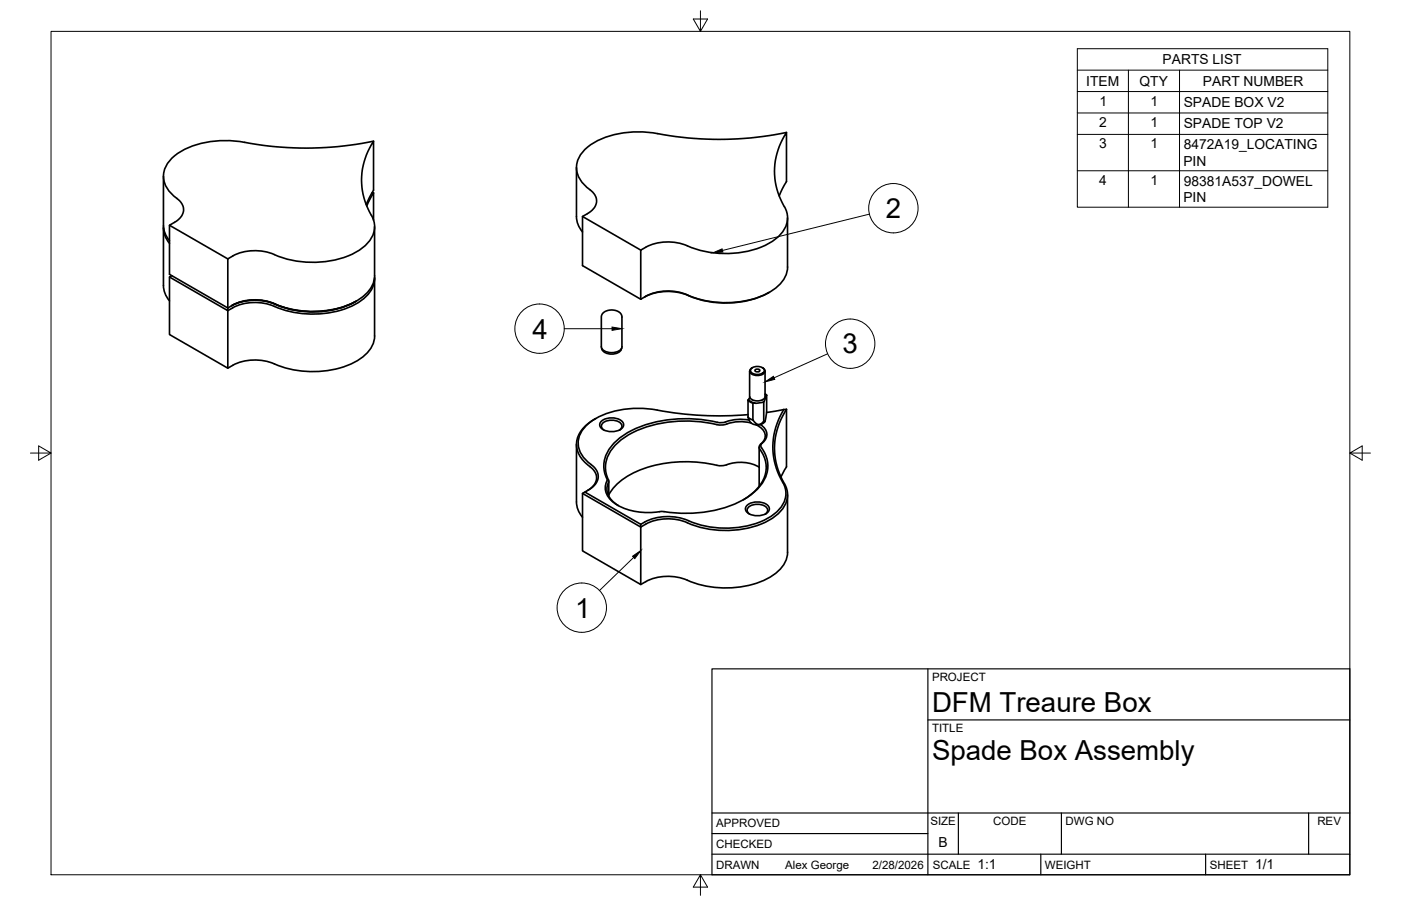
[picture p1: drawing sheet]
<svg xmlns="http://www.w3.org/2000/svg" width="432mm" height="279mm" viewBox="0 0 432 279" stroke-linecap="round" stroke-linejoin="round" font-family="sans-serif">
<!-- layer: Visible -->
<g fill="none" stroke="#000" stroke-width=".51">
<path d="M50.4 54.4v15.8l.6 2 1.2 2M115.1 59.5l-.5 .1M115.1 59.5l-2.1 4M115.1 43.5a103.3 103.3 0 0 1-41.3 .1 27.3 27.3 0 0 0-20 4.4 7.4 7.4 0 0 0-.4 12.3 5.9 5.9 0 0 1 3.2 4.2 4.7 4.7 0 0 1-2.8 4.1l-1.6 .9v15.1l18 10.4M115.1 59.5v8.4M177.7 51.7v15.8l.6 2.1 1.2 1.9M242.4 40.9a103.2 103.2 0 0 1-41.3 .1 27.3 27.3 0 0 0-20 4.4 7.4 7.4 0 0 0-.4 12.2 5.9 5.9 0 0 1 3.2 4.2 4.7 4.7 0 0 1-2.8 4.1l-1.6 .9v15.1l18 10.4M50.4 70.3v18.4l.6 2.1 1.2 2M50.4 69.9a7.3 7.3 0 0 0 1.8 5.1M52.2 69.5l18 10.3M71.7 79l-1.5 .8v15.2M84.6 78.5a15.3 15.3 0 0 0-12.9 .4"/>
<path d="M112.9 63.1l2.2-4.4v-15.2a21.5 21.5 0 0 0-.1 24 7.3 7.3 0 0 1-2.5 8.3 26 26 0 0 1-19.1 5l-4.6-.8-4.2-1.5M115.4 69.9v15.1M179.5 66.8l18 10.3M211.9 75.8a15.3 15.3 0 0 0-14.4 1.3v15.2M240.2 60.4l2.2-4.4v-15.1a21.2 21.2 0 0 0-.7 22.9M241.8 63.7a7.1 7.1 0 0 1-2 9.4 26 26 0 0 1-19.1 5l-4.6-.8-4.3-1.5M242.7 67.2v15.1a10.1 10.1 0 0 1-6.6 8.4 30.5 30.5 0 0 1-24.3 .3M52.2 85.4v17.8l18 10.3v-17.7a15.2 15.2 0 0 1 14.4-1.3M53 85l-.8 .4 18 10.4v-.8M84.6 93.7a15.3 15.3 0 0 0-14.4 1.3M109.9 92.8a29.4 29.4 0 0 1-26.1 .6 16.2 16.2 0 0 0-12.4 .9M115.4 85.9v17.7"/>
<path d="M115.5 85.4a8.9 8.9 0 0 1-5.1 7.9 30 30 0 0 1-25.8 1.2M115.5 85a10.1 10.1 0 0 1-6.6 8.4 30.5 30.5 0 0 1-24.3 .3M185.9 96.5l1.4-.7 1.4-.2 1.6 .3 1.2 1 .2 .7v9.3a3.2 3.2 0 0 1-3.9 1.8l-.7-.1a2.18 2.18 0 0 1-1.8-1.7v-9.3zM211.9 91a15.2 15.2 0 0 0-14.4 1.3M212.2 91.1a16.1 16.1 0 0 0-13.5 .5M237.1 90.1a29.1 29.1 0 0 1-24.9 1M84.6 112.2a15.3 15.3 0 0 0-14.4 1.3M115.5 103.6a10.1 10.1 0 0 1-6.6 8.3 30.5 30.5 0 0 1-24.3 .3M185.4 107.3l.2 .5M185.6 107.8a3.8 3.8 0 0 0 5.9 0M191.6 107.3l-.2 .5M231 114.4v7.9"/>
<path d="M231.5 113.7a2.83 2.83 0 0 1 4.1 .4 1.92 1.92 0 0 1-2.7 1.3 1.23 1.23 0 0 1-1.3-.4 1.23 1.23 0 0 1-.1-1.3zM231.9 113.4l-.2 .1M232.7 114.1l.7-.3 .8 .3a.79 .79 0 0 1-.8 .6 .79 .79 0 0 1-.7-.6zM234.9 113.4a1.13 1.13 0 0 1 .9 1.3 1.13 1.13 0 0 1-1.2 .9 2.67 2.67 0 0 1-3.5-1.2l.7-.9M235.8 114.4v7.9a2.76 2.76 0 0 1-4 .9l-.7-.9M177.7 137.1v18.4l.6 2 1.2 2M183.6 129.1a10.2 10.2 0 0 0-5.9 7.3 8.9 8.9 0 0 0 4.5 7.9 3.9 3.9 0 0 1-.6 6.7l-.5 .3M185.4 129.9a5.2 5.2 0 0 1 6.6 .4 1.79 1.79 0 0 1-1.4 2.5 5.2 5.2 0 0 1-5.6-1.1 1.39 1.39 0 0 1 .4-1.8zM186.1 132.6a1.35 1.35 0 0 1-.8-1.3 1.35 1.35 0 0 1 1-1.2 4.5 4.5 0 0 1 5.3 .8 1.29 1.29 0 0 1-.7 1.7M230.5 128.7l.6 1.3 1.1 .8 1.9 .2 1.1-.4 .5-.6M230.5 123.5v5.2M230.6 123.5l1.5 .8"/>
<path d="M230.6 128.6l1.5 .9M230.6 127.9a112.8 112.8 0 0 1-31.2-1.9 26.2 26.2 0 0 0-17.9 4.5 7.2 7.2 0 0 0-.4 11.9l1.1 .9M230.7 123.2l-.2 .3M230.7 123.2l.9 .7 .9 .3M231 129.6a15.2 15.2 0 0 0-8.3 .7l-.5 .1a42.1 42.1 0 0 0-27.5 2.4 15 15 0 0 0-8.4 9 10.1 10.1 0 0 0 .8 6.3 5.3 5.3 0 0 0 2.4 7.1 21.5 21.5 0 0 0 14.8 2.5 38.9 38.9 0 0 0 26.1-4.4 12.3 12.3 0 0 0 6.3-9.5 11.8 11.8 0 0 0-2.2-6.3l.4-.9M231.1 122.5l-.4 .7M231.5 130.5a13.8 13.8 0 0 0-8.5 .5l-1 .1a40.3 40.3 0 0 0-28.4 3.1 12 12 0 0 0-7 10.3l.4 2.3 .5 1.1M231.7 123.2l.2 .1M232.1 124.3v5.2M232.5 124.3l.7 .1 2.2-.5v6M232.5 124.3h-.4M233.1 131a3.6 3.6 0 0 1 2.5 4.5l-1 1.4"/>
<path d="M234 137.9v12.1M234.4 130.9a3.3 3.3 0 0 1 .6 5.7M234.5 136.9a1.22 1.22 0 0 0-.3 1.7 9.1 9.1 0 0 1-1.3 12.7l-3.8 2.8M235.1 123.2l-.1 .1M235.8 121.7l.4 .4M235.8 121.5l.5 .4M236.2 122.2l-.8 1.7M236.3 121.9v5.2l-.5 2.8-.2 .2-.2-.2-.7 .8-1 .2-.8-.4-.8-1M236.3 121.9l-.1 .3M241.6 126.3a21.3 21.3 0 0 0-.3 22.5M241.6 126.3l-5.3 .9M242.4 126.2l-.8 .1"/>
<path d="M242.4 126.2a21.2 21.2 0 0 0-.7 22.9M242.4 126.2v17.8l-1.7 3.1M179.5 152.2v17.7l18 10.4v-17.8a15.1 15.1 0 0 1 14.4-1.3M180.3 151.7l-.8 .5 18 10.3v-.8M182.2 143.3a4.2 4.2 0 0 1 2.2 3.8 4.2 4.2 0 0 1-2.5 3.6l-1.6 1 17.2 10a15.9 15.9 0 0 1 14.7-1.1M187.5 147.9l.1 .5a5.2 5.2 0 0 0 2.1 6.9l.9 .6M187.6 148.4v4.6M230.3 155.8a5.2 5.2 0 0 1 6.6 .4 1.79 1.79 0 0 1-1.4 2.5 5.2 5.2 0 0 1-5.6-1.1 1.39 1.39 0 0 1 .4-1.8zM231 158.5a1.35 1.35 0 0 1-.7-1.3 1.35 1.35 0 0 1 .9-1.2 4.5 4.5 0 0 1 5.3 .8 1.29 1.29 0 0 1-.6 1.7M234 144.1a12.8 12.8 0 0 0-11-.5h-1a40.7 40.7 0 0 0-27.8 2.8 15.7 15.7 0 0 0-6.6 6.3M241.3 148.8a7 7 0 0 1-1.9 9.1 25.3 25.3 0 0 1-18.6 4.8l-4.5-.7-4.1-1.4M241.8 149.1a7.1 7.1 0 0 1-2 9.4 26 26 0 0 1-19.1 5l-4.6-.8-4.3-1.5"/>
<path d="M242.7 152.6v17.7M211.9 178.9a15.3 15.3 0 0 0-14.4 1.4M242.7 170.3a10.1 10.1 0 0 1-6.6 8.3 30.5 30.5 0 0 1-24.3 .3"/>
</g>
<!-- layer: Border -->
<path d="M15.7 9.7h400.3v260.1h-400.3zM215.9 3.3v6.4l-2.2-3.8h4.4l-2.2 3.8M9.4 139.7h6.3l-3.8-2.2v4.4l3.8-2.2M416 139.7l3.8 2.2v-4.4l-3.8 2.2h6.4M215.9 269.8l2.2 3.8h-4.4l2.2-3.8v6.3" fill="none" stroke="#000" stroke-width=".31"/>
<!-- layer: Titleblock -->
<path d="M219.4 206.3h196.6v63.5h-196.6zM286 206.3v63.5M286 222h130M219.4 257.1h66.6M219.4 250.7h196.6M295.4 250.7v12.7M327.1 250.7v12.7M403.3 250.7v12.7M219.4 263.4h196.6M320.8 263.4v6.4M371.6 263.4v6.4" fill="none" stroke="#000" stroke-width=".36"/>
<!-- layer: Balloons -->
<g fill="none" stroke="#000" stroke-width=".31">
<circle cx="275.3" cy="64.2" r="7.6"/>
<circle cx="166.3" cy="101.4" r="7.6"/>
<circle cx="262" cy="106" r="7.6"/>
<circle cx="179.3" cy="187.4" r="7.6"/>
</g>
<!-- layer: 0 -->
<path d="M219.7 78l2.8-1.2 .3 .9zM188.6 100.9l3.1 .5-3.1 .5zM235.8 117.8l2.6-1.7 .4 .9zM195 171.5l2.5-1.7-1.8 2.5z" fill="#000" stroke="#000" stroke-width=".31"/>
<path d="M267.9 66l-45.2 11.2M173.9 101.4h14.7M255.1 109.1l-16.5 7.4M195.3 171.9l-10.5 10.2" fill="none" stroke="#000" stroke-width=".31"/>
<!-- layer: Parts Lists -->
<path d="M332 15h77.2v48.9h-77.2zM332 21.6h77.2M332 28.2h77.2M332 34.8h77.2M347.8 21.6v42.3M363.5 21.6v42.3M332 41.4h77.2M332 52.7h77.2" fill="none" stroke="#000" stroke-width=".31"/>
<g font-size="8.5">
<text x="273.1" y="67.3">2</text>
<text x="164.1" y="104.4">4</text>
<text x="259.7" y="109">3</text>
<text x="177.2" y="190.5">1</text>
<text x="287.3" y="219.5">DFM Treaure Box</text>
<text x="287.3" y="234.5">Spade Box Assembly</text>
</g>
<g font-size="4.3">
<text x="358.3" y="19.9">PARTS LIST</text>
<text x="334.8" y="26.5">ITEM</text>
<text x="351.2" y="26.4">QTY</text>
<text x="370.8" y="26.4">PART NUMBER</text>
<text x="338.9" y="32.6">1</text>
<text x="354.6" y="32.6">1</text>
<text x="364.8" y="32.9">SPADE BOX V2</text>
<text x="338.8" y="39.2">2</text>
<text x="354.6" y="39.2">1</text>
<text x="364.8" y="39.5">SPADE TOP V2</text>
<text x="338.7" y="45.8">3</text>
<text x="354.6" y="45.8">1</text>
<text x="364.9" y="46.1">8472A19_LOCATING</text>
<text x="364.7" y="51.1">PIN</text>
<text x="338.8" y="57">4</text>
<text x="354.6" y="57">1</text>
<text x="364.9" y="57.3">98381A537_DOWEL</text>
<text x="364.7" y="62.4">PIN</text>
<text x="289.3" y="261.2">B</text>
<text x="301.2" y="268.1">1:1</text>
<text x="386.8" y="268.1">1/1</text>
</g>
<g font-size="3.5">
<text x="287.3" y="210.1">PROJECT</text>
<text x="287.3" y="225.8">TITLE</text>
<text x="220.7" y="255.2">APPROVED</text>
<text x="286.7" y="254.5">SIZE</text>
<text x="306.1" y="254.5">CODE</text>
<text x="328.4" y="254.5">DWG NO</text>
<text x="406" y="254.5">REV</text>
<text x="220.7" y="261.5">CHECKED</text>
<text x="220.7" y="267.9">DRAWN</text>
<text x="242" y="267.9">Alex George</text>
<text x="268.9" y="267.9">2/28/2026</text>
<text x="287.5" y="267.9">SCALE</text>
<text x="322.1" y="267.9">WEIGHT</text>
<text x="372.9" y="267.9">SHEET</text>
</g>
</svg>
